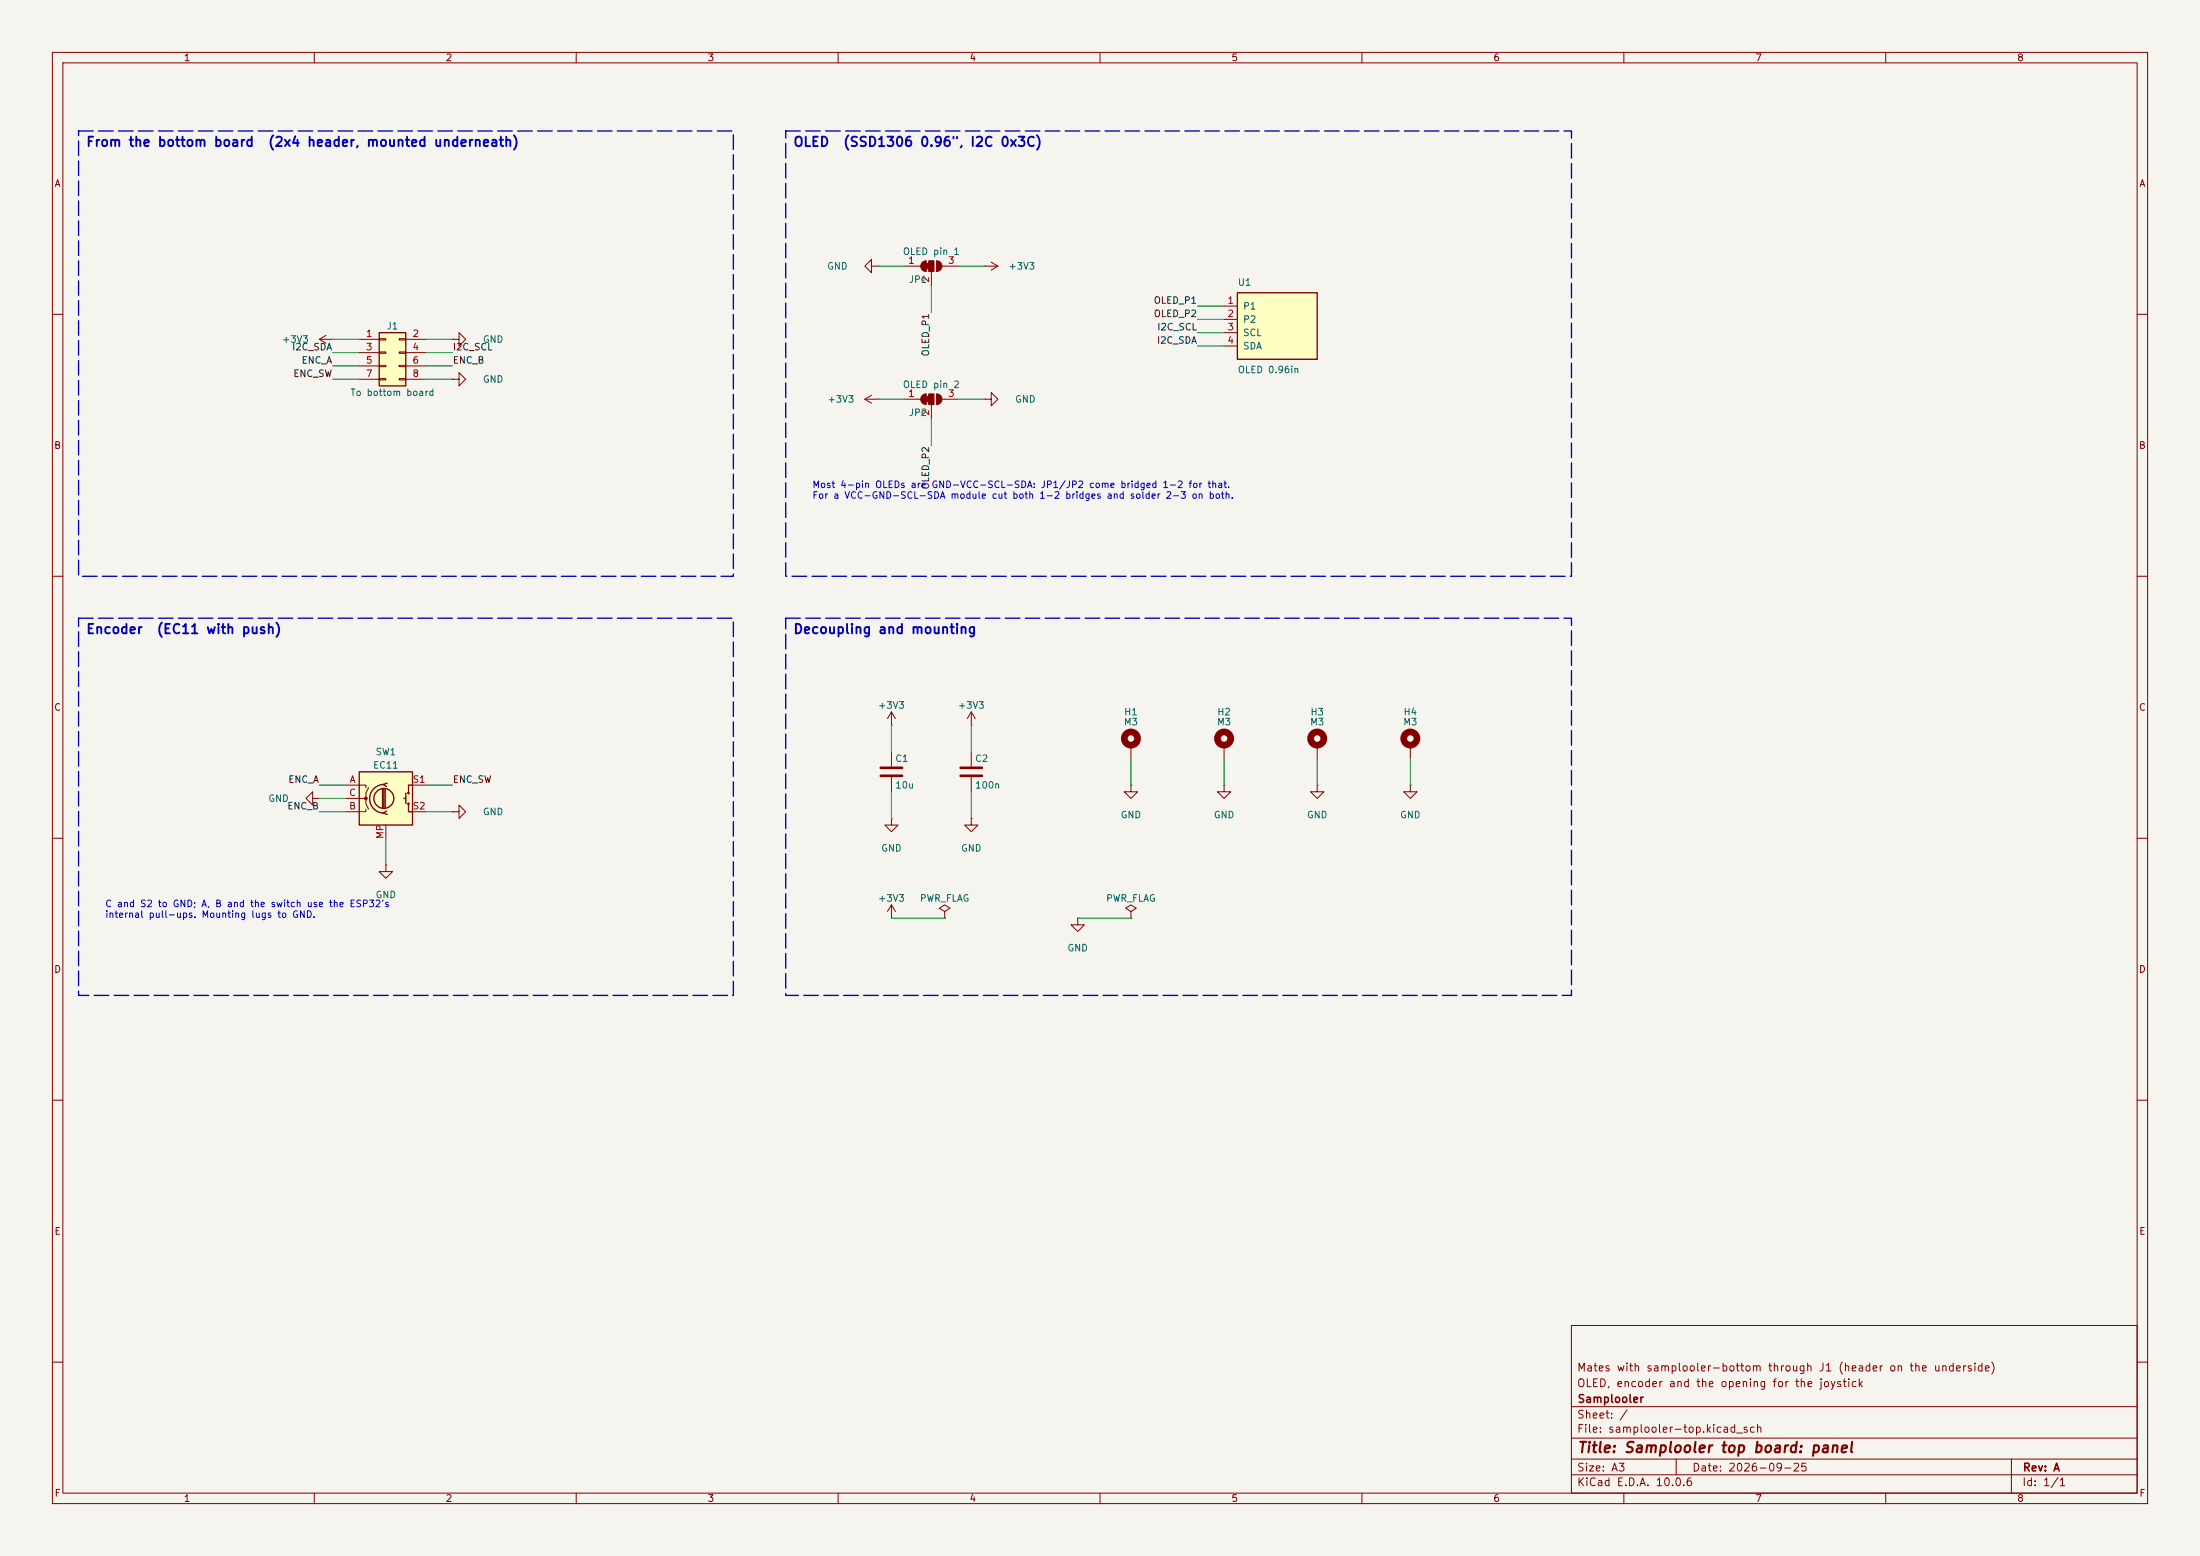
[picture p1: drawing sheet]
(kicad_sch
 (version 20250114)
 (generator "eeschema")
 (generator_version "9.0")
 (paper "A3")
 (title_block
  (title "Samplooler top board: panel")
  (date "2026-09-25")
  (rev "A")
  (company "Samplooler")
  (comment 1 "OLED, encoder and the opening for the joystick")
  (comment 2 "Mates with samplooler-bottom through J1 (header on the underside)"))
 (lib_symbols
  (symbol "Connector_Generic:Conn_02x04_Odd_Even"
   (pin_names
    (offset 1.016) (hide yes)) (exclude_from_sim no) (in_bom yes) (on_board yes)
   (in_pos_files yes)
   (duplicate_pin_numbers_are_jumpers no)
   (property "Reference" "J" (at 1.27 5.08 0) (show_name no) (do_not_autoplace no) (effects (font (size 1.27 1.27))))
   (property "Value" "Conn_02x04_Odd_Even" (at 1.27 -7.62 0) (show_name no) (do_not_autoplace no) (effects (font (size 1.27 1.27))))
   (property "Footprint" "" (at 0 0 0) (show_name no) (do_not_autoplace no) (hide yes) (effects (font (size 1.27 1.27))))
   (property "Datasheet" "" (at 0 0 0) (show_name no) (do_not_autoplace no) (hide yes) (effects (font (size 1.27 1.27))))
   (property "Description" "Generic connector, double row, 02x04, odd/even pin numbering scheme (row 1 odd numbers, row 2 even numbers), script generated (kicad-library-utils/schlib/autogen/connector/)" (at 0 0 0) (show_name no) (do_not_autoplace no) (hide yes) (effects (font (size 1.27 1.27))))
   (symbol "Conn_02x04_Odd_Even_1_1"
    (rectangle (start -1.27 3.81) (end 3.81 -6.35) (stroke (width 0.254) (type default)) (fill (type background)))
    (rectangle (start -1.27 2.667) (end 0 2.413) (stroke (width 0.1524) (type default)) (fill (type none)))
    (rectangle (start -1.27 0.127) (end 0 -0.127) (stroke (width 0.1524) (type default)) (fill (type none)))
    (rectangle (start -1.27 -2.413) (end 0 -2.667) (stroke (width 0.1524) (type default)) (fill (type none)))
    (rectangle (start -1.27 -4.953) (end 0 -5.207) (stroke (width 0.1524) (type default)) (fill (type none)))
    (rectangle (start 3.81 2.667) (end 2.54 2.413) (stroke (width 0.1524) (type default)) (fill (type none)))
    (rectangle (start 3.81 0.127) (end 2.54 -0.127) (stroke (width 0.1524) (type default)) (fill (type none)))
    (rectangle (start 3.81 -2.413) (end 2.54 -2.667) (stroke (width 0.1524) (type default)) (fill (type none)))
    (rectangle (start 3.81 -4.953) (end 2.54 -5.207) (stroke (width 0.1524) (type default)) (fill (type none)))
    (pin passive line (at -5.08 2.54 0) (length 3.81) (name "Pin_1" (effects (font (size 1.27 1.27)))) (number "1" (effects (font (size 1.27 1.27)))))
    (pin passive line (at 7.62 2.54 180) (length 3.81) (name "Pin_2" (effects (font (size 1.27 1.27)))) (number "2" (effects (font (size 1.27 1.27)))))
    (pin passive line (at -5.08 0 0) (length 3.81) (name "Pin_3" (effects (font (size 1.27 1.27)))) (number "3" (effects (font (size 1.27 1.27)))))
    (pin passive line (at 7.62 0 180) (length 3.81) (name "Pin_4" (effects (font (size 1.27 1.27)))) (number "4" (effects (font (size 1.27 1.27)))))
    (pin passive line (at -5.08 -2.54 0) (length 3.81) (name "Pin_5" (effects (font (size 1.27 1.27)))) (number "5" (effects (font (size 1.27 1.27)))))
    (pin passive line (at 7.62 -2.54 180) (length 3.81) (name "Pin_6" (effects (font (size 1.27 1.27)))) (number "6" (effects (font (size 1.27 1.27)))))
    (pin passive line (at -5.08 -5.08 0) (length 3.81) (name "Pin_7" (effects (font (size 1.27 1.27)))) (number "7" (effects (font (size 1.27 1.27)))))
    (pin passive line (at 7.62 -5.08 180) (length 3.81) (name "Pin_8" (effects (font (size 1.27 1.27)))) (number "8" (effects (font (size 1.27 1.27))))))
   (embedded_fonts no))
  (symbol "power:+3V3"
   (power global)
   (pin_numbers (hide yes))
   (pin_names
    (offset 0) (hide yes)) (exclude_from_sim no) (in_bom yes) (on_board yes)
   (in_pos_files yes)
   (duplicate_pin_numbers_are_jumpers no)
   (property "Reference" "#PWR" (at 0 -3.81 0) (show_name no) (do_not_autoplace no) (hide yes) (effects (font (size 1.27 1.27))))
   (property "Value" "+3V3" (at 0 3.556 0) (show_name no) (do_not_autoplace no) (effects (font (size 1.27 1.27))))
   (property "Footprint" "" (at 0 0 0) (show_name no) (do_not_autoplace no) (hide yes) (effects (font (size 1.27 1.27))))
   (property "Datasheet" "" (at 0 0 0) (show_name no) (do_not_autoplace no) (hide yes) (effects (font (size 1.27 1.27))))
   (property "Description" "Power symbol creates a global label with name \"+3V3\"" (at 0 0 0) (show_name no) (do_not_autoplace no) (hide yes) (effects (font (size 1.27 1.27))))
   (symbol "+3V3_0_1"
    (polyline (pts (xy -0.762 1.27) (xy 0 2.54)) (stroke (width 0) (type default)) (fill (type none)))
    (polyline (pts (xy 0 2.54) (xy 0.762 1.27)) (stroke (width 0) (type default)) (fill (type none)))
    (polyline (pts (xy 0 0) (xy 0 2.54)) (stroke (width 0) (type default)) (fill (type none))))
   (symbol "+3V3_1_1"
    (pin power_in line (at 0 0 90) (length 0) (name "" (effects (font (size 1.27 1.27)))) (number "1" (effects (font (size 1.27 1.27))))))
   (embedded_fonts no))
  (symbol "power:GND"
   (power global)
   (pin_numbers (hide yes))
   (pin_names
    (offset 0) (hide yes)) (exclude_from_sim no) (in_bom yes) (on_board yes)
   (in_pos_files yes)
   (duplicate_pin_numbers_are_jumpers no)
   (property "Reference" "#PWR" (at 0 -6.35 0) (show_name no) (do_not_autoplace no) (hide yes) (effects (font (size 1.27 1.27))))
   (property "Value" "GND" (at 0 -3.81 0) (show_name no) (do_not_autoplace no) (effects (font (size 1.27 1.27))))
   (property "Footprint" "" (at 0 0 0) (show_name no) (do_not_autoplace no) (hide yes) (effects (font (size 1.27 1.27))))
   (property "Datasheet" "" (at 0 0 0) (show_name no) (do_not_autoplace no) (hide yes) (effects (font (size 1.27 1.27))))
   (property "Description" "Power symbol creates a global label with name \"GND\" , ground" (at 0 0 0) (show_name no) (do_not_autoplace no) (hide yes) (effects (font (size 1.27 1.27))))
   (symbol "GND_0_1"
    (polyline (pts (xy 0 0) (xy 0 -1.27) (xy 1.27 -1.27) (xy 0 -2.54) (xy -1.27 -1.27) (xy 0 -1.27)) (stroke (width 0) (type default)) (fill (type none))))
   (symbol "GND_1_1"
    (pin power_in line (at 0 0 270) (length 0) (name "" (effects (font (size 1.27 1.27)))) (number "1" (effects (font (size 1.27 1.27))))))
   (embedded_fonts no))
  (symbol "samplooler:SSD1306_0.96in_I2C"
   (pin_names
    (offset 1.016)) (exclude_from_sim no) (in_bom yes) (on_board yes)
   (property "Reference" "U" (at -7.62 6.35 0) (effects (font (size 1.27 1.27)) (justify left bottom)))
   (property "Value" "SSD1306_0.96in_I2C" (at -7.62 -8.89 0) (effects (font (size 1.27 1.27)) (justify left top)))
   (property "Footprint" "samplooler:SSD1306_0.96in_I2C" (at 0 0 0) (effects (font (size 1.27 1.27)) (hide yes)))
   (property "Datasheet" "~" (at 0 0 0) (effects (font (size 1.27 1.27)) (hide yes)))
   (property "Description" "0.96\" 128x64 SSD1306 I2C OLED module, 4-pin header on the top edge. Pin 1/2 are GND/VCC on most modules, VCC/GND on some: JP1/JP2 on the board pick the order." (at 0 0 0) (effects (font (size 1.27 1.27)) (hide yes)))
   (symbol "SSD1306_0.96in_I2C_0_1"
    (rectangle (start -7.62 5.08) (end 7.62 -7.62) (stroke (width 0.254) (type default)) (fill (type background))))
   (symbol "SSD1306_0.96in_I2C_1_1"
    (pin passive line (at -10.16 2.54 0) (length 2.54) (name "P1" (effects (font (size 1.27 1.27)))) (number "1" (effects (font (size 1.27 1.27)))))
    (pin passive line (at -10.16 0 0) (length 2.54) (name "P2" (effects (font (size 1.27 1.27)))) (number "2" (effects (font (size 1.27 1.27)))))
    (pin passive line (at -10.16 -2.54 0) (length 2.54) (name "SCL" (effects (font (size 1.27 1.27)))) (number "3" (effects (font (size 1.27 1.27)))))
    (pin passive line (at -10.16 -5.08 0) (length 2.54) (name "SDA" (effects (font (size 1.27 1.27)))) (number "4" (effects (font (size 1.27 1.27))))))
   (embedded_fonts no))
  (symbol "Jumper:SolderJumper_3_Bridged12"
   (pin_names
    (offset 0) (hide yes)) (exclude_from_sim no) (in_bom no) (on_board yes)
   (in_pos_files yes)
   (duplicate_pin_numbers_are_jumpers no)
   (property "Reference" "JP" (at -2.54 -2.54 0) (show_name no) (do_not_autoplace no) (effects (font (size 1.27 1.27))))
   (property "Value" "SolderJumper_3_Bridged12" (at 0 2.794 0) (show_name no) (do_not_autoplace no) (effects (font (size 1.27 1.27))))
   (property "Footprint" "" (at 0 0 0) (show_name no) (do_not_autoplace no) (hide yes) (effects (font (size 1.27 1.27))))
   (property "Datasheet" "" (at 0 -15.24 0) (show_name no) (do_not_autoplace no) (hide yes) (effects (font (size 1.27 1.27))))
   (property "Description" "3-pole Solder Jumper, pins 1+2 closed/bridged" (at 0 -12.7 0) (show_name no) (do_not_autoplace no) (hide yes) (effects (font (size 1.27 1.27))))
   (symbol "SolderJumper_3_Bridged12_0_1"
    (polyline (pts (xy -2.54 0) (xy -2.032 0)) (stroke (width 0) (type default)) (fill (type none)))
    (polyline (pts (xy -1.016 1.016) (xy -1.016 -1.016)) (stroke (width 0) (type default)) (fill (type none)))
    (rectangle (start -1.016 0.508) (end -0.508 -0.508) (stroke (width 0) (type default)) (fill (type outline)))
    (arc (start -1.016 -1.016) (mid -2.0276 0) (end -1.016 1.016) (stroke (width 0) (type default)) (fill (type outline)))
    (rectangle (start -0.508 1.016) (end 0.508 -1.016) (stroke (width 0) (type default)) (fill (type outline)))
    (polyline (pts (xy 0 -1.27) (xy 0 -1.016)) (stroke (width 0) (type default)) (fill (type none)))
    (arc (start 1.016 1.016) (mid 2.0276 0) (end 1.016 -1.016) (stroke (width 0) (type default)) (fill (type outline)))
    (polyline (pts (xy 1.016 1.016) (xy 1.016 -1.016)) (stroke (width 0) (type default)) (fill (type none)))
    (polyline (pts (xy 2.54 0) (xy 2.032 0)) (stroke (width 0) (type default)) (fill (type none))))
   (symbol "SolderJumper_3_Bridged12_1_1"
    (pin passive line (at -5.08 0 0) (length 2.54) (name "A" (effects (font (size 1.27 1.27)))) (number "1" (effects (font (size 1.27 1.27)))))
    (pin passive line (at 0 -3.81 90) (length 2.54) (name "C" (effects (font (size 1.27 1.27)))) (number "2" (effects (font (size 1.27 1.27)))))
    (pin passive line (at 5.08 0 180) (length 2.54) (name "B" (effects (font (size 1.27 1.27)))) (number "3" (effects (font (size 1.27 1.27))))))
   (embedded_fonts no))
  (symbol "Device:RotaryEncoder_Switch_MP"
   (pin_names
    (offset 0.254) (hide yes)) (exclude_from_sim no) (in_bom yes) (on_board yes)
   (in_pos_files yes)
   (duplicate_pin_numbers_are_jumpers no)
   (property "Reference" "SW" (at 0 8.89 0) (show_name no) (do_not_autoplace no) (effects (font (size 1.27 1.27))))
   (property "Value" "RotaryEncoder_Switch_MP" (at 0 6.35 0) (show_name no) (do_not_autoplace no) (effects (font (size 1.27 1.27))))
   (property "Footprint" "" (at -3.81 4.064 0) (show_name no) (do_not_autoplace no) (hide yes) (effects (font (size 1.27 1.27))))
   (property "Datasheet" "" (at 0 -12.7 0) (show_name no) (do_not_autoplace no) (hide yes) (effects (font (size 1.27 1.27))))
   (property "Description" "Rotary encoder, dual channel, incremental quadrate outputs, with switch and MP Pin" (at 0 -15.24 0) (show_name no) (do_not_autoplace no) (hide yes) (effects (font (size 1.27 1.27))))
   (symbol "RotaryEncoder_Switch_MP_0_1"
    (rectangle (start -5.08 5.08) (end 5.08 -5.08) (stroke (width 0.254) (type default)) (fill (type background)))
    (polyline (pts (xy -5.08 2.54) (xy -3.81 2.54) (xy -3.81 2.032)) (stroke (width 0) (type default)) (fill (type none)))
    (polyline (pts (xy -5.08 0) (xy -3.81 0) (xy -3.81 -1.016) (xy -3.302 -2.032)) (stroke (width 0) (type default)) (fill (type none)))
    (polyline (pts (xy -5.08 -2.54) (xy -3.81 -2.54) (xy -3.81 -2.032)) (stroke (width 0) (type default)) (fill (type none)))
    (polyline (pts (xy -4.318 0) (xy -3.81 0) (xy -3.81 1.016) (xy -3.302 2.032)) (stroke (width 0) (type default)) (fill (type none)))
    (circle (center -3.81 0) (radius 0.254) (stroke (width 0) (type default)) (fill (type outline)))
    (polyline (pts (xy -0.635 -1.778) (xy -0.635 1.778)) (stroke (width 0.254) (type default)) (fill (type none)))
    (circle (center -0.381 0) (radius 1.905) (stroke (width 0.254) (type default)) (fill (type none)))
    (polyline (pts (xy -0.381 -1.778) (xy -0.381 1.778)) (stroke (width 0.254) (type default)) (fill (type none)))
    (arc (start -0.381 -2.794) (mid -3.0988 -0.0635) (end -0.381 2.667) (stroke (width 0.254) (type default)) (fill (type none)))
    (polyline (pts (xy -0.127 1.778) (xy -0.127 -1.778)) (stroke (width 0.254) (type default)) (fill (type none)))
    (polyline (pts (xy 0.254 2.921) (xy -0.508 2.667) (xy 0.127 2.286)) (stroke (width 0.254) (type default)) (fill (type none)))
    (polyline (pts (xy 0.254 -3.048) (xy -0.508 -2.794) (xy 0.127 -2.413)) (stroke (width 0.254) (type default)) (fill (type none)))
    (polyline (pts (xy 3.81 1.016) (xy 3.81 -1.016)) (stroke (width 0.254) (type default)) (fill (type none)))
    (polyline (pts (xy 3.81 0) (xy 3.429 0)) (stroke (width 0.254) (type default)) (fill (type none)))
    (circle (center 4.318 1.016) (radius 0.127) (stroke (width 0.254) (type default)) (fill (type none)))
    (circle (center 4.318 -1.016) (radius 0.127) (stroke (width 0.254) (type default)) (fill (type none)))
    (polyline (pts (xy 5.08 2.54) (xy 4.318 2.54) (xy 4.318 1.016)) (stroke (width 0.254) (type default)) (fill (type none)))
    (polyline (pts (xy 5.08 -2.54) (xy 4.318 -2.54) (xy 4.318 -1.016)) (stroke (width 0.254) (type default)) (fill (type none))))
   (symbol "RotaryEncoder_Switch_MP_1_1"
    (pin passive line (at -7.62 2.54 0) (length 2.54) (name "A" (effects (font (size 1.27 1.27)))) (number "A" (effects (font (size 1.27 1.27)))))
    (pin passive line (at -7.62 -2.54 0) (length 2.54) (name "B" (effects (font (size 1.27 1.27)))) (number "B" (effects (font (size 1.27 1.27)))))
    (pin passive line (at -7.62 0 0) (length 2.54) (name "C" (effects (font (size 1.27 1.27)))) (number "C" (effects (font (size 1.27 1.27)))))
    (pin passive line (at 0 -7.62 90) (length 2.54) (name "MP" (effects (font (size 1.27 1.27)))) (number "MP" (effects (font (size 1.27 1.27)))))
    (pin passive line (at 7.62 2.54 180) (length 2.54) (name "S1" (effects (font (size 1.27 1.27)))) (number "S1" (effects (font (size 1.27 1.27)))))
    (pin passive line (at 7.62 -2.54 180) (length 2.54) (name "S2" (effects (font (size 1.27 1.27)))) (number "S2" (effects (font (size 1.27 1.27))))))
   (embedded_fonts no))
  (symbol "Device:C"
   (pin_numbers (hide yes))
   (pin_names
    (offset 0.254)) (exclude_from_sim no) (in_bom yes) (on_board yes)
   (in_pos_files yes)
   (duplicate_pin_numbers_are_jumpers no)
   (property "Reference" "C" (at 0.635 2.54 0) (show_name no) (do_not_autoplace no) (effects (font (size 1.27 1.27)) (justify left)))
   (property "Value" "C" (at 0.635 -2.54 0) (show_name no) (do_not_autoplace no) (effects (font (size 1.27 1.27)) (justify left)))
   (property "Footprint" "" (at 0.9652 -3.81 0) (show_name no) (do_not_autoplace no) (hide yes) (effects (font (size 1.27 1.27))))
   (property "Datasheet" "" (at 0 0 0) (show_name no) (do_not_autoplace no) (hide yes) (effects (font (size 1.27 1.27))))
   (property "Description" "Unpolarized capacitor" (at 0 0 0) (show_name no) (do_not_autoplace no) (hide yes) (effects (font (size 1.27 1.27))))
   (symbol "C_0_1"
    (polyline (pts (xy -2.032 0.762) (xy 2.032 0.762)) (stroke (width 0.508) (type default)) (fill (type none)))
    (polyline (pts (xy -2.032 -0.762) (xy 2.032 -0.762)) (stroke (width 0.508) (type default)) (fill (type none))))
   (symbol "C_1_1"
    (pin passive line (at 0 3.81 270) (length 2.794) (name "" (effects (font (size 1.27 1.27)))) (number "1" (effects (font (size 1.27 1.27)))))
    (pin passive line (at 0 -3.81 90) (length 2.794) (name "" (effects (font (size 1.27 1.27)))) (number "2" (effects (font (size 1.27 1.27))))))
   (embedded_fonts no))
  (symbol "Mechanical:MountingHole_Pad"
   (pin_numbers (hide yes))
   (pin_names
    (offset 1.016) (hide yes)) (exclude_from_sim no) (in_bom no) (on_board yes)
   (in_pos_files yes)
   (duplicate_pin_numbers_are_jumpers no)
   (property "Reference" "H" (at 0 6.35 0) (show_name no) (do_not_autoplace no) (effects (font (size 1.27 1.27))))
   (property "Value" "MountingHole_Pad" (at 0 4.445 0) (show_name no) (do_not_autoplace no) (effects (font (size 1.27 1.27))))
   (property "Footprint" "" (at 0 0 0) (show_name no) (do_not_autoplace no) (hide yes) (effects (font (size 1.27 1.27))))
   (property "Datasheet" "" (at 0 0 0) (show_name no) (do_not_autoplace no) (hide yes) (effects (font (size 1.27 1.27))))
   (property "Description" "Mounting Hole with connection" (at 0 0 0) (show_name no) (do_not_autoplace no) (hide yes) (effects (font (size 1.27 1.27))))
   (symbol "MountingHole_Pad_0_1"
    (circle (center 0 1.27) (radius 1.27) (stroke (width 1.27) (type default)) (fill (type none))))
   (symbol "MountingHole_Pad_1_1"
    (pin input line (at 0 -2.54 90) (length 2.54) (name "1" (effects (font (size 1.27 1.27)))) (number "1" (effects (font (size 1.27 1.27))))))
   (embedded_fonts no))
  (symbol "power:PWR_FLAG"
   (power global)
   (pin_numbers (hide yes))
   (pin_names
    (offset 0) (hide yes)) (exclude_from_sim no) (in_bom yes) (on_board yes)
   (in_pos_files yes)
   (duplicate_pin_numbers_are_jumpers no)
   (property "Reference" "#FLG" (at 0 1.905 0) (show_name no) (do_not_autoplace no) (hide yes) (effects (font (size 1.27 1.27))))
   (property "Value" "PWR_FLAG" (at 0 3.81 0) (show_name no) (do_not_autoplace no) (effects (font (size 1.27 1.27))))
   (property "Footprint" "" (at 0 0 0) (show_name no) (do_not_autoplace no) (hide yes) (effects (font (size 1.27 1.27))))
   (property "Datasheet" "" (at 0 0 0) (show_name no) (do_not_autoplace no) (hide yes) (effects (font (size 1.27 1.27))))
   (property "Description" "Special symbol for telling ERC where power comes from" (at 0 0 0) (show_name no) (do_not_autoplace no) (hide yes) (effects (font (size 1.27 1.27))))
   (symbol "PWR_FLAG_0_0"
    (pin power_out line (at 0 0 90) (length 0) (name "" (effects (font (size 1.27 1.27)))) (number "1" (effects (font (size 1.27 1.27))))))
   (symbol "PWR_FLAG_0_1"
    (polyline (pts (xy 0 0) (xy 0 1.27) (xy -1.016 1.905) (xy 0 2.54) (xy 1.016 1.905) (xy 0 1.27)) (stroke (width 0) (type default)) (fill (type none))))
   (embedded_fonts no)))
 (rectangle
  (start 15 25)
  (end 140 110)
  (stroke (width 0.254) (type dash))
  (fill (type none)))
 (text "From the bottom board  (2x4 header, mounted underneath)"
  (exclude_from_sim no)
  (at 16.27 26.27 0)
  (effects (font (size 1.8 1.8)
    (bold yes)) (justify left top)))
 (rectangle
  (start 150 25)
  (end 300 110)
  (stroke (width 0.254) (type dash))
  (fill (type none)))
 (text "OLED  (SSD1306 0.96\", I2C 0x3C)"
  (exclude_from_sim no)
  (at 151.27 26.27 0)
  (effects (font (size 1.8 1.8)
    (bold yes)) (justify left top)))
 (rectangle
  (start 15 118)
  (end 140 190)
  (stroke (width 0.254) (type dash))
  (fill (type none)))
 (text "Encoder  (EC11 with push)"
  (exclude_from_sim no)
  (at 16.27 119.27 0)
  (effects (font (size 1.8 1.8)
    (bold yes)) (justify left top)))
 (rectangle
  (start 150 118)
  (end 300 190)
  (stroke (width 0.254) (type dash))
  (fill (type none)))
 (text "Decoupling and mounting"
  (exclude_from_sim no)
  (at 151.27 119.27 0)
  (effects (font (size 1.8 1.8)
    (bold yes)) (justify left top)))
 (symbol
  (lib_id "Connector_Generic:Conn_02x04_Odd_Even")
  (at 73.66 67.31 0)
  (unit 1)
  (exclude_from_sim no)
  (in_bom yes)
  (on_board yes)
  (dnp no)
  (property "Reference" "J1" (at 74.93 62.23 0) (effects (font (size 1.27 1.27))))
  (property "Value" "To bottom board" (at 74.93 74.93 0) (effects (font (size 1.27 1.27))))
  (property "Footprint" "Connector_PinHeader_2.54mm:PinHeader_2x04_P2.54mm_Vertical" (at 73.66 67.31 0) (effects (font (size 1.27 1.27)) (hide yes)))
  (property "Datasheet" "~" (at 73.66 67.31 0) (effects (font (size 1.27 1.27)) (hide yes)))
  (property "Description" "" (at 73.66 67.31 0) (effects (font (size 1.27 1.27)) (hide yes)))
  (pin "1")
  (pin "2")
  (pin "3")
  (pin "4")
  (pin "5")
  (pin "6")
  (pin "7")
  (pin "8"))
 (wire
  (pts (xy 68.58 64.77) (xy 63.5 64.77))
  (stroke (width 0) (type default)))
 (symbol
  (lib_id "power:+3V3")
  (at 63.5 64.77 90)
  (unit 1)
  (exclude_from_sim no)
  (in_bom yes)
  (on_board yes)
  (dnp no)
  (property "Reference" "#PWR01" (at 63.5 62.23 90) (effects (font (size 1.27 1.27)) (hide yes)))
  (property "Value" "+3V3" (at 56.39 64.77 90) (effects (font (size 1.27 1.27))))
  (property "Footprint" "" (at 63.5 64.77 0) (effects (font (size 1.27 1.27)) (hide yes)))
  (property "Datasheet" "~" (at 63.5 64.77 0) (effects (font (size 1.27 1.27)) (hide yes)))
  (property "Description" "" (at 63.5 64.77 0) (effects (font (size 1.27 1.27)) (hide yes)))
  (pin "1"))
 (wire
  (pts (xy 81.28 64.77) (xy 86.36 64.77))
  (stroke (width 0) (type default)))
 (symbol
  (lib_id "power:GND")
  (at 86.36 64.77 90)
  (unit 1)
  (exclude_from_sim no)
  (in_bom yes)
  (on_board yes)
  (dnp no)
  (property "Reference" "#PWR02" (at 86.36 62.23 90) (effects (font (size 1.27 1.27)) (hide yes)))
  (property "Value" "GND" (at 94.14 64.77 90) (effects (font (size 1.27 1.27))))
  (property "Footprint" "" (at 86.36 64.77 0) (effects (font (size 1.27 1.27)) (hide yes)))
  (property "Datasheet" "~" (at 86.36 64.77 0) (effects (font (size 1.27 1.27)) (hide yes)))
  (property "Description" "" (at 86.36 64.77 0) (effects (font (size 1.27 1.27)) (hide yes)))
  (pin "1"))
 (wire
  (pts (xy 68.58 67.31) (xy 63.5 67.31))
  (stroke (width 0) (type default)))
 (label "I2C_SDA"
  (at 63.5 67.31 180)
  (effects (font (size 1.27 1.27)) (justify right bottom)))
 (wire
  (pts (xy 81.28 67.31) (xy 86.36 67.31))
  (stroke (width 0) (type default)))
 (label "I2C_SCL"
  (at 86.36 67.31 0)
  (effects (font (size 1.27 1.27)) (justify left bottom)))
 (wire
  (pts (xy 68.58 69.85) (xy 63.5 69.85))
  (stroke (width 0) (type default)))
 (label "ENC_A"
  (at 63.5 69.85 180)
  (effects (font (size 1.27 1.27)) (justify right bottom)))
 (wire
  (pts (xy 81.28 69.85) (xy 86.36 69.85))
  (stroke (width 0) (type default)))
 (label "ENC_B"
  (at 86.36 69.85 0)
  (effects (font (size 1.27 1.27)) (justify left bottom)))
 (wire
  (pts (xy 68.58 72.39) (xy 63.5 72.39))
  (stroke (width 0) (type default)))
 (label "ENC_SW"
  (at 63.5 72.39 180)
  (effects (font (size 1.27 1.27)) (justify right bottom)))
 (wire
  (pts (xy 81.28 72.39) (xy 86.36 72.39))
  (stroke (width 0) (type default)))
 (symbol
  (lib_id "power:GND")
  (at 86.36 72.39 90)
  (unit 1)
  (exclude_from_sim no)
  (in_bom yes)
  (on_board yes)
  (dnp no)
  (property "Reference" "#PWR03" (at 86.36 69.85 90) (effects (font (size 1.27 1.27)) (hide yes)))
  (property "Value" "GND" (at 94.14 72.39 90) (effects (font (size 1.27 1.27))))
  (property "Footprint" "" (at 86.36 72.39 0) (effects (font (size 1.27 1.27)) (hide yes)))
  (property "Datasheet" "~" (at 86.36 72.39 0) (effects (font (size 1.27 1.27)) (hide yes)))
  (property "Description" "" (at 86.36 72.39 0) (effects (font (size 1.27 1.27)) (hide yes)))
  (pin "1"))
 (symbol
  (lib_id "samplooler:SSD1306_0.96in_I2C")
  (at 243.84 60.96 0)
  (unit 1)
  (exclude_from_sim no)
  (in_bom yes)
  (on_board yes)
  (dnp no)
  (property "Reference" "U1" (at 236.22 54.61 0) (effects (font (size 1.27 1.27)) (justify left bottom)))
  (property "Value" "OLED 0.96in" (at 236.22 69.85 0) (effects (font (size 1.27 1.27)) (justify left top)))
  (property "Footprint" "samplooler:SSD1306_0.96in_I2C" (at 243.84 60.96 0) (effects (font (size 1.27 1.27)) (hide yes)))
  (property "Datasheet" "~" (at 243.84 60.96 0) (effects (font (size 1.27 1.27)) (hide yes)))
  (property "Description" "" (at 243.84 60.96 0) (effects (font (size 1.27 1.27)) (hide yes)))
  (pin "1")
  (pin "2")
  (pin "3")
  (pin "4"))
 (wire
  (pts (xy 233.68 58.42) (xy 228.6 58.42))
  (stroke (width 0) (type default)))
 (label "OLED_P1"
  (at 228.6 58.42 180)
  (effects (font (size 1.27 1.27)) (justify right bottom)))
 (wire
  (pts (xy 233.68 60.96) (xy 228.6 60.96))
  (stroke (width 0) (type default)))
 (label "OLED_P2"
  (at 228.6 60.96 180)
  (effects (font (size 1.27 1.27)) (justify right bottom)))
 (wire
  (pts (xy 233.68 63.5) (xy 228.6 63.5))
  (stroke (width 0) (type default)))
 (label "I2C_SCL"
  (at 228.6 63.5 180)
  (effects (font (size 1.27 1.27)) (justify right bottom)))
 (wire
  (pts (xy 233.68 66.04) (xy 228.6 66.04))
  (stroke (width 0) (type default)))
 (label "I2C_SDA"
  (at 228.6 66.04 180)
  (effects (font (size 1.27 1.27)) (justify right bottom)))
 (symbol
  (lib_id "Jumper:SolderJumper_3_Bridged12")
  (at 177.8 50.8 0)
  (unit 1)
  (exclude_from_sim no)
  (in_bom no)
  (on_board yes)
  (dnp no)
  (property "Reference" "JP1" (at 175.26 53.34 0) (effects (font (size 1.27 1.27))))
  (property "Value" "OLED pin 1" (at 177.8 48.006 0) (effects (font (size 1.27 1.27))))
  (property "Footprint" "Jumper:SolderJumper-3_P1.3mm_Bridged12_RoundedPad1.0x1.5mm_NumberLabels" (at 177.8 50.8 0) (effects (font (size 1.27 1.27)) (hide yes)))
  (property "Datasheet" "~" (at 177.8 50.8 0) (effects (font (size 1.27 1.27)) (hide yes)))
  (property "Description" "" (at 177.8 50.8 0) (effects (font (size 1.27 1.27)) (hide yes)))
  (pin "1")
  (pin "2")
  (pin "3"))
 (wire
  (pts (xy 172.72 50.8) (xy 167.64 50.8))
  (stroke (width 0) (type default)))
 (symbol
  (lib_id "power:GND")
  (at 167.64 50.8 270)
  (unit 1)
  (exclude_from_sim no)
  (in_bom yes)
  (on_board yes)
  (dnp no)
  (property "Reference" "#PWR04" (at 167.64 48.26 90) (effects (font (size 1.27 1.27)) (hide yes)))
  (property "Value" "GND" (at 159.86 50.8 90) (effects (font (size 1.27 1.27))))
  (property "Footprint" "" (at 167.64 50.8 0) (effects (font (size 1.27 1.27)) (hide yes)))
  (property "Datasheet" "~" (at 167.64 50.8 0) (effects (font (size 1.27 1.27)) (hide yes)))
  (property "Description" "" (at 167.64 50.8 0) (effects (font (size 1.27 1.27)) (hide yes)))
  (pin "1"))
 (wire
  (pts (xy 177.8 54.61) (xy 177.8 59.69))
  (stroke (width 0) (type default)))
 (label "OLED_P1"
  (at 177.8 59.69 270)
  (effects (font (size 1.27 1.27)) (justify right bottom)))
 (wire
  (pts (xy 182.88 50.8) (xy 187.96 50.8))
  (stroke (width 0) (type default)))
 (symbol
  (lib_id "power:+3V3")
  (at 187.96 50.8 270)
  (unit 1)
  (exclude_from_sim no)
  (in_bom yes)
  (on_board yes)
  (dnp no)
  (property "Reference" "#PWR05" (at 187.96 48.26 90) (effects (font (size 1.27 1.27)) (hide yes)))
  (property "Value" "+3V3" (at 195.07 50.8 90) (effects (font (size 1.27 1.27))))
  (property "Footprint" "" (at 187.96 50.8 0) (effects (font (size 1.27 1.27)) (hide yes)))
  (property "Datasheet" "~" (at 187.96 50.8 0) (effects (font (size 1.27 1.27)) (hide yes)))
  (property "Description" "" (at 187.96 50.8 0) (effects (font (size 1.27 1.27)) (hide yes)))
  (pin "1"))
 (symbol
  (lib_id "Jumper:SolderJumper_3_Bridged12")
  (at 177.8 76.2 0)
  (unit 1)
  (exclude_from_sim no)
  (in_bom no)
  (on_board yes)
  (dnp no)
  (property "Reference" "JP2" (at 175.26 78.74 0) (effects (font (size 1.27 1.27))))
  (property "Value" "OLED pin 2" (at 177.8 73.406 0) (effects (font (size 1.27 1.27))))
  (property "Footprint" "Jumper:SolderJumper-3_P1.3mm_Bridged12_RoundedPad1.0x1.5mm_NumberLabels" (at 177.8 76.2 0) (effects (font (size 1.27 1.27)) (hide yes)))
  (property "Datasheet" "~" (at 177.8 76.2 0) (effects (font (size 1.27 1.27)) (hide yes)))
  (property "Description" "" (at 177.8 76.2 0) (effects (font (size 1.27 1.27)) (hide yes)))
  (pin "1")
  (pin "2")
  (pin "3"))
 (wire
  (pts (xy 172.72 76.2) (xy 167.64 76.2))
  (stroke (width 0) (type default)))
 (symbol
  (lib_id "power:+3V3")
  (at 167.64 76.2 90)
  (unit 1)
  (exclude_from_sim no)
  (in_bom yes)
  (on_board yes)
  (dnp no)
  (property "Reference" "#PWR06" (at 167.64 73.66 90) (effects (font (size 1.27 1.27)) (hide yes)))
  (property "Value" "+3V3" (at 160.53 76.2 90) (effects (font (size 1.27 1.27))))
  (property "Footprint" "" (at 167.64 76.2 0) (effects (font (size 1.27 1.27)) (hide yes)))
  (property "Datasheet" "~" (at 167.64 76.2 0) (effects (font (size 1.27 1.27)) (hide yes)))
  (property "Description" "" (at 167.64 76.2 0) (effects (font (size 1.27 1.27)) (hide yes)))
  (pin "1"))
 (wire
  (pts (xy 177.8 80.01) (xy 177.8 85.09))
  (stroke (width 0) (type default)))
 (label "OLED_P2"
  (at 177.8 85.09 270)
  (effects (font (size 1.27 1.27)) (justify right bottom)))
 (wire
  (pts (xy 182.88 76.2) (xy 187.96 76.2))
  (stroke (width 0) (type default)))
 (symbol
  (lib_id "power:GND")
  (at 187.96 76.2 90)
  (unit 1)
  (exclude_from_sim no)
  (in_bom yes)
  (on_board yes)
  (dnp no)
  (property "Reference" "#PWR07" (at 187.96 73.66 90) (effects (font (size 1.27 1.27)) (hide yes)))
  (property "Value" "GND" (at 195.74 76.2 90) (effects (font (size 1.27 1.27))))
  (property "Footprint" "" (at 187.96 76.2 0) (effects (font (size 1.27 1.27)) (hide yes)))
  (property "Datasheet" "~" (at 187.96 76.2 0) (effects (font (size 1.27 1.27)) (hide yes)))
  (property "Description" "" (at 187.96 76.2 0) (effects (font (size 1.27 1.27)) (hide yes)))
  (pin "1"))
 (symbol
  (lib_id "Device:RotaryEncoder_Switch_MP")
  (at 73.66 152.4 0)
  (unit 1)
  (exclude_from_sim no)
  (in_bom yes)
  (on_board yes)
  (dnp no)
  (property "Reference" "SW1" (at 73.66 143.51 0) (effects (font (size 1.27 1.27))))
  (property "Value" "EC11" (at 73.66 146.05 0) (effects (font (size 1.27 1.27))))
  (property "Footprint" "Rotary_Encoder:RotaryEncoder_Alps_EC11E-Switch_Vertical_H20mm" (at 73.66 152.4 0) (effects (font (size 1.27 1.27)) (hide yes)))
  (property "Datasheet" "~" (at 73.66 152.4 0) (effects (font (size 1.27 1.27)) (hide yes)))
  (property "Description" "" (at 73.66 152.4 0) (effects (font (size 1.27 1.27)) (hide yes)))
  (pin "A")
  (pin "B")
  (pin "C")
  (pin "MP")
  (pin "S1")
  (pin "S2"))
 (wire
  (pts (xy 66.04 149.86) (xy 60.96 149.86))
  (stroke (width 0) (type default)))
 (label "ENC_A"
  (at 60.96 149.86 180)
  (effects (font (size 1.27 1.27)) (justify right bottom)))
 (wire
  (pts (xy 66.04 154.94) (xy 60.96 154.94))
  (stroke (width 0) (type default)))
 (label "ENC_B"
  (at 60.96 154.94 180)
  (effects (font (size 1.27 1.27)) (justify right bottom)))
 (wire
  (pts (xy 66.04 152.4) (xy 60.96 152.4))
  (stroke (width 0) (type default)))
 (symbol
  (lib_id "power:GND")
  (at 60.96 152.4 270)
  (unit 1)
  (exclude_from_sim no)
  (in_bom yes)
  (on_board yes)
  (dnp no)
  (property "Reference" "#PWR08" (at 60.96 149.86 90) (effects (font (size 1.27 1.27)) (hide yes)))
  (property "Value" "GND" (at 53.18 152.4 90) (effects (font (size 1.27 1.27))))
  (property "Footprint" "" (at 60.96 152.4 0) (effects (font (size 1.27 1.27)) (hide yes)))
  (property "Datasheet" "~" (at 60.96 152.4 0) (effects (font (size 1.27 1.27)) (hide yes)))
  (property "Description" "" (at 60.96 152.4 0) (effects (font (size 1.27 1.27)) (hide yes)))
  (pin "1"))
 (wire
  (pts (xy 73.66 160.02) (xy 73.66 165.1))
  (stroke (width 0) (type default)))
 (symbol
  (lib_id "power:GND")
  (at 73.66 165.1 0)
  (unit 1)
  (exclude_from_sim no)
  (in_bom yes)
  (on_board yes)
  (dnp no)
  (property "Reference" "#PWR09" (at 73.66 162.56 0) (effects (font (size 1.27 1.27)) (hide yes)))
  (property "Value" "GND" (at 73.66 170.78 0) (effects (font (size 1.27 1.27))))
  (property "Footprint" "" (at 73.66 165.1 0) (effects (font (size 1.27 1.27)) (hide yes)))
  (property "Datasheet" "~" (at 73.66 165.1 0) (effects (font (size 1.27 1.27)) (hide yes)))
  (property "Description" "" (at 73.66 165.1 0) (effects (font (size 1.27 1.27)) (hide yes)))
  (pin "1"))
 (wire
  (pts (xy 81.28 149.86) (xy 86.36 149.86))
  (stroke (width 0) (type default)))
 (label "ENC_SW"
  (at 86.36 149.86 0)
  (effects (font (size 1.27 1.27)) (justify left bottom)))
 (wire
  (pts (xy 81.28 154.94) (xy 86.36 154.94))
  (stroke (width 0) (type default)))
 (symbol
  (lib_id "power:GND")
  (at 86.36 154.94 90)
  (unit 1)
  (exclude_from_sim no)
  (in_bom yes)
  (on_board yes)
  (dnp no)
  (property "Reference" "#PWR10" (at 86.36 152.4 90) (effects (font (size 1.27 1.27)) (hide yes)))
  (property "Value" "GND" (at 94.14 154.94 90) (effects (font (size 1.27 1.27))))
  (property "Footprint" "" (at 86.36 154.94 0) (effects (font (size 1.27 1.27)) (hide yes)))
  (property "Datasheet" "~" (at 86.36 154.94 0) (effects (font (size 1.27 1.27)) (hide yes)))
  (property "Description" "" (at 86.36 154.94 0) (effects (font (size 1.27 1.27)) (hide yes)))
  (pin "1"))
 (symbol
  (lib_id "Device:C")
  (at 170.18 147.32 0)
  (unit 1)
  (exclude_from_sim no)
  (in_bom yes)
  (on_board yes)
  (dnp no)
  (property "Reference" "C1" (at 170.815 144.78 0) (effects (font (size 1.27 1.27)) (justify left)))
  (property "Value" "10u" (at 170.815 149.86 0) (effects (font (size 1.27 1.27)) (justify left)))
  (property "Footprint" "Capacitor_SMD:C_0805_2012Metric" (at 170.18 147.32 0) (effects (font (size 1.27 1.27)) (hide yes)))
  (property "Datasheet" "~" (at 170.18 147.32 0) (effects (font (size 1.27 1.27)) (hide yes)))
  (property "Description" "" (at 170.18 147.32 0) (effects (font (size 1.27 1.27)) (hide yes)))
  (property "LCSC" "C15850" (at 170.18 147.32 0) (effects (font (size 1.27 1.27)) (hide yes)))
  (pin "1")
  (pin "2"))
 (wire
  (pts (xy 170.18 143.51) (xy 170.18 138.43))
  (stroke (width 0) (type default)))
 (symbol
  (lib_id "power:+3V3")
  (at 170.18 138.43 0)
  (unit 1)
  (exclude_from_sim no)
  (in_bom yes)
  (on_board yes)
  (dnp no)
  (property "Reference" "#PWR11" (at 170.18 135.89 0) (effects (font (size 1.27 1.27)) (hide yes)))
  (property "Value" "+3V3" (at 170.18 134.62 0) (effects (font (size 1.27 1.27))))
  (property "Footprint" "" (at 170.18 138.43 0) (effects (font (size 1.27 1.27)) (hide yes)))
  (property "Datasheet" "~" (at 170.18 138.43 0) (effects (font (size 1.27 1.27)) (hide yes)))
  (property "Description" "" (at 170.18 138.43 0) (effects (font (size 1.27 1.27)) (hide yes)))
  (pin "1"))
 (wire
  (pts (xy 170.18 151.13) (xy 170.18 156.21))
  (stroke (width 0) (type default)))
 (symbol
  (lib_id "power:GND")
  (at 170.18 156.21 0)
  (unit 1)
  (exclude_from_sim no)
  (in_bom yes)
  (on_board yes)
  (dnp no)
  (property "Reference" "#PWR12" (at 170.18 153.67 0) (effects (font (size 1.27 1.27)) (hide yes)))
  (property "Value" "GND" (at 170.18 161.89 0) (effects (font (size 1.27 1.27))))
  (property "Footprint" "" (at 170.18 156.21 0) (effects (font (size 1.27 1.27)) (hide yes)))
  (property "Datasheet" "~" (at 170.18 156.21 0) (effects (font (size 1.27 1.27)) (hide yes)))
  (property "Description" "" (at 170.18 156.21 0) (effects (font (size 1.27 1.27)) (hide yes)))
  (pin "1"))
 (symbol
  (lib_id "Device:C")
  (at 185.42 147.32 0)
  (unit 1)
  (exclude_from_sim no)
  (in_bom yes)
  (on_board yes)
  (dnp no)
  (property "Reference" "C2" (at 186.055 144.78 0) (effects (font (size 1.27 1.27)) (justify left)))
  (property "Value" "100n" (at 186.055 149.86 0) (effects (font (size 1.27 1.27)) (justify left)))
  (property "Footprint" "Capacitor_SMD:C_0805_2012Metric" (at 185.42 147.32 0) (effects (font (size 1.27 1.27)) (hide yes)))
  (property "Datasheet" "~" (at 185.42 147.32 0) (effects (font (size 1.27 1.27)) (hide yes)))
  (property "Description" "" (at 185.42 147.32 0) (effects (font (size 1.27 1.27)) (hide yes)))
  (property "LCSC" "C49678" (at 185.42 147.32 0) (effects (font (size 1.27 1.27)) (hide yes)))
  (pin "1")
  (pin "2"))
 (wire
  (pts (xy 185.42 143.51) (xy 185.42 138.43))
  (stroke (width 0) (type default)))
 (symbol
  (lib_id "power:+3V3")
  (at 185.42 138.43 0)
  (unit 1)
  (exclude_from_sim no)
  (in_bom yes)
  (on_board yes)
  (dnp no)
  (property "Reference" "#PWR13" (at 185.42 135.89 0) (effects (font (size 1.27 1.27)) (hide yes)))
  (property "Value" "+3V3" (at 185.42 134.62 0) (effects (font (size 1.27 1.27))))
  (property "Footprint" "" (at 185.42 138.43 0) (effects (font (size 1.27 1.27)) (hide yes)))
  (property "Datasheet" "~" (at 185.42 138.43 0) (effects (font (size 1.27 1.27)) (hide yes)))
  (property "Description" "" (at 185.42 138.43 0) (effects (font (size 1.27 1.27)) (hide yes)))
  (pin "1"))
 (wire
  (pts (xy 185.42 151.13) (xy 185.42 156.21))
  (stroke (width 0) (type default)))
 (symbol
  (lib_id "power:GND")
  (at 185.42 156.21 0)
  (unit 1)
  (exclude_from_sim no)
  (in_bom yes)
  (on_board yes)
  (dnp no)
  (property "Reference" "#PWR14" (at 185.42 153.67 0) (effects (font (size 1.27 1.27)) (hide yes)))
  (property "Value" "GND" (at 185.42 161.89 0) (effects (font (size 1.27 1.27))))
  (property "Footprint" "" (at 185.42 156.21 0) (effects (font (size 1.27 1.27)) (hide yes)))
  (property "Datasheet" "~" (at 185.42 156.21 0) (effects (font (size 1.27 1.27)) (hide yes)))
  (property "Description" "" (at 185.42 156.21 0) (effects (font (size 1.27 1.27)) (hide yes)))
  (pin "1"))
 (symbol
  (lib_id "Mechanical:MountingHole_Pad")
  (at 215.9 142.24 0)
  (unit 1)
  (exclude_from_sim no)
  (in_bom no)
  (on_board yes)
  (dnp no)
  (property "Reference" "H1" (at 215.9 135.89 0) (effects (font (size 1.27 1.27))))
  (property "Value" "M3" (at 215.9 137.795 0) (effects (font (size 1.27 1.27))))
  (property "Footprint" "MountingHole:MountingHole_3.2mm_M3_Pad_Via" (at 215.9 142.24 0) (effects (font (size 1.27 1.27)) (hide yes)))
  (property "Datasheet" "~" (at 215.9 142.24 0) (effects (font (size 1.27 1.27)) (hide yes)))
  (property "Description" "" (at 215.9 142.24 0) (effects (font (size 1.27 1.27)) (hide yes)))
  (pin "1"))
 (wire
  (pts (xy 215.9 144.78) (xy 215.9 149.86))
  (stroke (width 0) (type default)))
 (symbol
  (lib_id "power:GND")
  (at 215.9 149.86 0)
  (unit 1)
  (exclude_from_sim no)
  (in_bom yes)
  (on_board yes)
  (dnp no)
  (property "Reference" "#PWR15" (at 215.9 147.32 0) (effects (font (size 1.27 1.27)) (hide yes)))
  (property "Value" "GND" (at 215.9 155.54 0) (effects (font (size 1.27 1.27))))
  (property "Footprint" "" (at 215.9 149.86 0) (effects (font (size 1.27 1.27)) (hide yes)))
  (property "Datasheet" "~" (at 215.9 149.86 0) (effects (font (size 1.27 1.27)) (hide yes)))
  (property "Description" "" (at 215.9 149.86 0) (effects (font (size 1.27 1.27)) (hide yes)))
  (pin "1"))
 (symbol
  (lib_id "Mechanical:MountingHole_Pad")
  (at 233.68 142.24 0)
  (unit 1)
  (exclude_from_sim no)
  (in_bom no)
  (on_board yes)
  (dnp no)
  (property "Reference" "H2" (at 233.68 135.89 0) (effects (font (size 1.27 1.27))))
  (property "Value" "M3" (at 233.68 137.795 0) (effects (font (size 1.27 1.27))))
  (property "Footprint" "MountingHole:MountingHole_3.2mm_M3_Pad_Via" (at 233.68 142.24 0) (effects (font (size 1.27 1.27)) (hide yes)))
  (property "Datasheet" "~" (at 233.68 142.24 0) (effects (font (size 1.27 1.27)) (hide yes)))
  (property "Description" "" (at 233.68 142.24 0) (effects (font (size 1.27 1.27)) (hide yes)))
  (pin "1"))
 (wire
  (pts (xy 233.68 144.78) (xy 233.68 149.86))
  (stroke (width 0) (type default)))
 (symbol
  (lib_id "power:GND")
  (at 233.68 149.86 0)
  (unit 1)
  (exclude_from_sim no)
  (in_bom yes)
  (on_board yes)
  (dnp no)
  (property "Reference" "#PWR16" (at 233.68 147.32 0) (effects (font (size 1.27 1.27)) (hide yes)))
  (property "Value" "GND" (at 233.68 155.54 0) (effects (font (size 1.27 1.27))))
  (property "Footprint" "" (at 233.68 149.86 0) (effects (font (size 1.27 1.27)) (hide yes)))
  (property "Datasheet" "~" (at 233.68 149.86 0) (effects (font (size 1.27 1.27)) (hide yes)))
  (property "Description" "" (at 233.68 149.86 0) (effects (font (size 1.27 1.27)) (hide yes)))
  (pin "1"))
 (symbol
  (lib_id "Mechanical:MountingHole_Pad")
  (at 251.46 142.24 0)
  (unit 1)
  (exclude_from_sim no)
  (in_bom no)
  (on_board yes)
  (dnp no)
  (property "Reference" "H3" (at 251.46 135.89 0) (effects (font (size 1.27 1.27))))
  (property "Value" "M3" (at 251.46 137.795 0) (effects (font (size 1.27 1.27))))
  (property "Footprint" "MountingHole:MountingHole_3.2mm_M3_Pad_Via" (at 251.46 142.24 0) (effects (font (size 1.27 1.27)) (hide yes)))
  (property "Datasheet" "~" (at 251.46 142.24 0) (effects (font (size 1.27 1.27)) (hide yes)))
  (property "Description" "" (at 251.46 142.24 0) (effects (font (size 1.27 1.27)) (hide yes)))
  (pin "1"))
 (wire
  (pts (xy 251.46 144.78) (xy 251.46 149.86))
  (stroke (width 0) (type default)))
 (symbol
  (lib_id "power:GND")
  (at 251.46 149.86 0)
  (unit 1)
  (exclude_from_sim no)
  (in_bom yes)
  (on_board yes)
  (dnp no)
  (property "Reference" "#PWR17" (at 251.46 147.32 0) (effects (font (size 1.27 1.27)) (hide yes)))
  (property "Value" "GND" (at 251.46 155.54 0) (effects (font (size 1.27 1.27))))
  (property "Footprint" "" (at 251.46 149.86 0) (effects (font (size 1.27 1.27)) (hide yes)))
  (property "Datasheet" "~" (at 251.46 149.86 0) (effects (font (size 1.27 1.27)) (hide yes)))
  (property "Description" "" (at 251.46 149.86 0) (effects (font (size 1.27 1.27)) (hide yes)))
  (pin "1"))
 (symbol
  (lib_id "Mechanical:MountingHole_Pad")
  (at 269.24 142.24 0)
  (unit 1)
  (exclude_from_sim no)
  (in_bom no)
  (on_board yes)
  (dnp no)
  (property "Reference" "H4" (at 269.24 135.89 0) (effects (font (size 1.27 1.27))))
  (property "Value" "M3" (at 269.24 137.795 0) (effects (font (size 1.27 1.27))))
  (property "Footprint" "MountingHole:MountingHole_3.2mm_M3_Pad_Via" (at 269.24 142.24 0) (effects (font (size 1.27 1.27)) (hide yes)))
  (property "Datasheet" "~" (at 269.24 142.24 0) (effects (font (size 1.27 1.27)) (hide yes)))
  (property "Description" "" (at 269.24 142.24 0) (effects (font (size 1.27 1.27)) (hide yes)))
  (pin "1"))
 (wire
  (pts (xy 269.24 144.78) (xy 269.24 149.86))
  (stroke (width 0) (type default)))
 (symbol
  (lib_id "power:GND")
  (at 269.24 149.86 0)
  (unit 1)
  (exclude_from_sim no)
  (in_bom yes)
  (on_board yes)
  (dnp no)
  (property "Reference" "#PWR18" (at 269.24 147.32 0) (effects (font (size 1.27 1.27)) (hide yes)))
  (property "Value" "GND" (at 269.24 155.54 0) (effects (font (size 1.27 1.27))))
  (property "Footprint" "" (at 269.24 149.86 0) (effects (font (size 1.27 1.27)) (hide yes)))
  (property "Datasheet" "~" (at 269.24 149.86 0) (effects (font (size 1.27 1.27)) (hide yes)))
  (property "Description" "" (at 269.24 149.86 0) (effects (font (size 1.27 1.27)) (hide yes)))
  (pin "1"))
 (symbol
  (lib_id "power:+3V3")
  (at 170.18 175.26 0)
  (unit 1)
  (exclude_from_sim no)
  (in_bom yes)
  (on_board yes)
  (dnp no)
  (property "Reference" "#PWR19" (at 170.18 172.72 0) (effects (font (size 1.27 1.27)) (hide yes)))
  (property "Value" "+3V3" (at 170.18 171.45 0) (effects (font (size 1.27 1.27))))
  (property "Footprint" "" (at 170.18 175.26 0) (effects (font (size 1.27 1.27)) (hide yes)))
  (property "Datasheet" "~" (at 170.18 175.26 0) (effects (font (size 1.27 1.27)) (hide yes)))
  (property "Description" "" (at 170.18 175.26 0) (effects (font (size 1.27 1.27)) (hide yes)))
  (pin "1"))
 (wire
  (pts (xy 170.18 175.26) (xy 180.34 175.26))
  (stroke (width 0) (type default)))
 (symbol
  (lib_id "power:PWR_FLAG")
  (at 180.34 175.26 0)
  (unit 1)
  (exclude_from_sim no)
  (in_bom yes)
  (on_board yes)
  (dnp no)
  (property "Reference" "#FLG20" (at 180.34 172.72 0) (effects (font (size 1.27 1.27)) (hide yes)))
  (property "Value" "PWR_FLAG" (at 180.34 171.45 0) (effects (font (size 1.27 1.27))))
  (property "Footprint" "" (at 180.34 175.26 0) (effects (font (size 1.27 1.27)) (hide yes)))
  (property "Datasheet" "~" (at 180.34 175.26 0) (effects (font (size 1.27 1.27)) (hide yes)))
  (property "Description" "" (at 180.34 175.26 0) (effects (font (size 1.27 1.27)) (hide yes)))
  (pin "1"))
 (symbol
  (lib_id "power:GND")
  (at 205.74 175.26 0)
  (unit 1)
  (exclude_from_sim no)
  (in_bom yes)
  (on_board yes)
  (dnp no)
  (property "Reference" "#PWR21" (at 205.74 172.72 0) (effects (font (size 1.27 1.27)) (hide yes)))
  (property "Value" "GND" (at 205.74 180.94 0) (effects (font (size 1.27 1.27))))
  (property "Footprint" "" (at 205.74 175.26 0) (effects (font (size 1.27 1.27)) (hide yes)))
  (property "Datasheet" "~" (at 205.74 175.26 0) (effects (font (size 1.27 1.27)) (hide yes)))
  (property "Description" "" (at 205.74 175.26 0) (effects (font (size 1.27 1.27)) (hide yes)))
  (pin "1"))
 (wire
  (pts (xy 205.74 175.26) (xy 215.9 175.26))
  (stroke (width 0) (type default)))
 (symbol
  (lib_id "power:PWR_FLAG")
  (at 215.9 175.26 0)
  (unit 1)
  (exclude_from_sim no)
  (in_bom yes)
  (on_board yes)
  (dnp no)
  (property "Reference" "#FLG22" (at 215.9 172.72 0) (effects (font (size 1.27 1.27)) (hide yes)))
  (property "Value" "PWR_FLAG" (at 215.9 171.45 0) (effects (font (size 1.27 1.27))))
  (property "Footprint" "" (at 215.9 175.26 0) (effects (font (size 1.27 1.27)) (hide yes)))
  (property "Datasheet" "~" (at 215.9 175.26 0) (effects (font (size 1.27 1.27)) (hide yes)))
  (property "Description" "" (at 215.9 175.26 0) (effects (font (size 1.27 1.27)) (hide yes)))
  (pin "1"))
 (text "Most 4-pin OLEDs are GND-VCC-SCL-SDA: JP1/JP2 come bridged 1-2 for that.\nFor a VCC-GND-SCL-SDA module cut both 1-2 bridges and solder 2-3 on both."
  (exclude_from_sim no)
  (at 155 92 0)
  (effects (font (size 1.27 1.27)) (justify left top)))
 (text "C and S2 to GND; A, B and the switch use the ESP32's\ninternal pull-ups. Mounting lugs to GND."
  (exclude_from_sim no)
  (at 20 172 0)
  (effects (font (size 1.27 1.27)) (justify left top)))
 (sheet_instances
  (path ""
   (page "1")))
 (embedded_fonts no))
